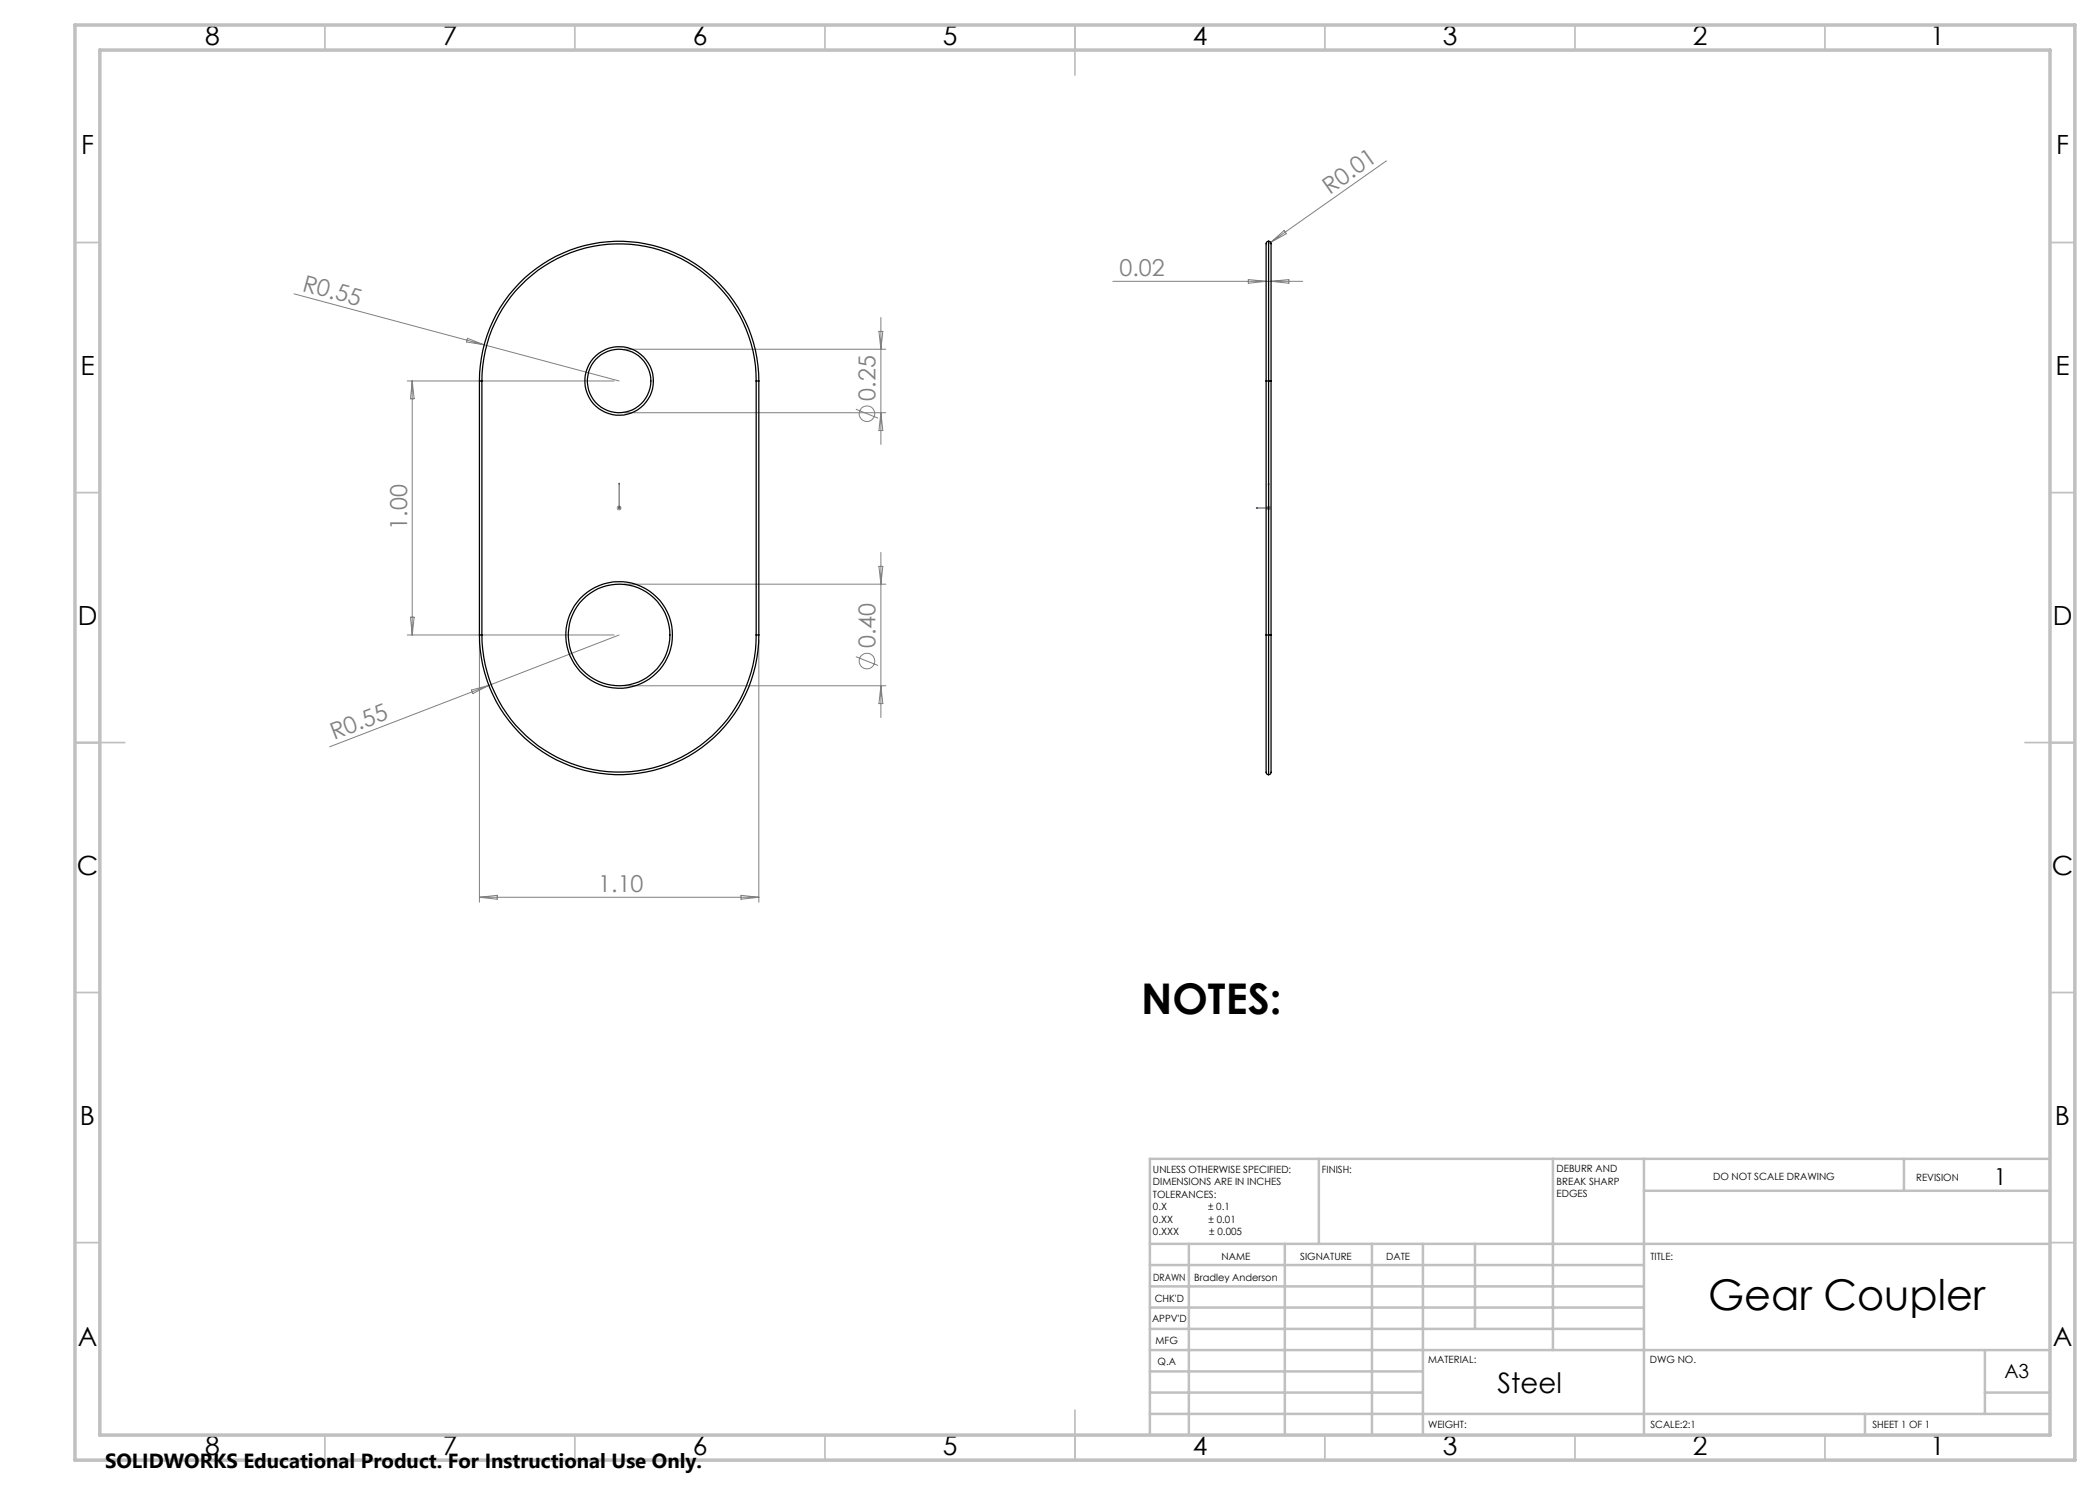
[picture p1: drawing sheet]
<svg xmlns="http://www.w3.org/2000/svg" width="420mm" height="297mm" viewBox="0 0 420 297" stroke-linecap="round" stroke-linejoin="round" font-family="sans-serif">
<g fill="none" stroke="#808080" stroke-width=".2">
<path d="M277.3 32.2l-23.2 16.3M58.8 58.8l38 10.2M222.6 56.3h38M249.7 55.9l3.5 .4-3.5 .4zM254.1 48.5l-.4 .3M254.1 48.5l2.7-2.4 .5 .6zM254.2 56.3l3.6-.4v.8zM81.5 76.2h41.3M82.4 76.2v50.8M82.4 76.2l.4 3.6h-.7zM93.5 67.7l3.3 1.3-3.5-.6zM96.8 69l27 7.2"/>
<path d="M124.8 69.8h52.4M175.8 66.3h.8l-.4 3.5zM176.2 63.5v25.4M124.8 82.5h52.4M171.2 81.8l4.4 1.8M176.2 82.5l.4 3.6h-.8zM123.3 101.6h1M123.5 101.2l.7 .7M123.8 101.1v1M124.2 101.2l-.7 .7M124.8 116.8h52.4M175.8 113.3h.8l-.4 3.5z"/>
<path d="M176.2 110.5v33M253.2 101.6h1M253.4 101.2l.7 .7M253.7 101.1v1M254.1 101.2l-.7 .7M81.5 127h41.3M82.1 123.4h.7l-.4 3.6zM94.3 138l3.5-.9-3.2 1.6zM95.9 128v52.4M97.8 137.1l-31.9 12.3M123.8 127l-26 10.1M124.8 137.2h52.4"/>
<path d="M151.8 128v52.4M171.2 131.3l4.4 1.8M176.2 137.2l.4 3.5h-.8zM95.9 179.5h55.9M95.9 179.5l3.5-.4v.7zM148.2 179.1l3.6 .4-3.6 .3z"/>
<circle cx="173.4" cy="82.7" r="1.56"/>
<circle cx="173.4" cy="132.2" r="1.56"/>
</g>
<path d="M123.8 96.6v.3v-.3M123.8 96.6v5M253.7 96.6l.1 .3h-.2zM253.7 96.6v5h-2.5M123.8 101.5v.2zM123.8 101.6h.1M251.2 101.6l.3-.1v.2z" fill="none" stroke="#00f" stroke-width=".2"/>
<g fill="none" stroke="#c0c0c0" stroke-width=".35">
<path d="M65 5v5M115 5v5M165 5v5M215 5v10M265 5v5M315 5v5M365 5v5M15 48.5h5M410 48.5h5M15 98.5h5M410 98.5h5M15 148.5h10"/>
<path d="M405 148.5h10M15 198.5h5M410 198.5h5M15 248.5h5M410 248.5h5M65 287v5M115 287v5M165 287v5M215 282v10M265 287v5M315 287v5M365 287v5"/>
</g>
<g fill="none" stroke="#c0c0c0" stroke-width=".5">
<path d="M263.8 231.8v17M310.6 231.8v38.2M328.8 231.8v55.2M328.8 238.2h81.2M380.8 231.8v6.4M410 231.8h-180v55.2M230 248.8h180M230 257.3h98.8M230 253h98.8M237.8 248.8v38.2M257 248.8v38.2M274.4 248.8v38.2"/>
<path d="M284.6 248.8v38.2M295 248.8v17M230 265.8h98.8M230 261.5h98.8M230 278.5h54.6M230 274.3h54.6M230 270h180M397 278.5h13M397 270v12.8M230 282.8h180M373 282.8v4.2"/>
</g>
<path d="M15 5h400v287h-400zM20 10h390v277h-390z" fill="none" stroke="#c0c0c0" stroke-width=".7"/>
<g fill="#00f">
<path d="M123.8 101.5v.2zM123.8 96.6v.3z"/>
<path d="M251.2 101.6l.3 .1v-.2zM253.7 96.6l-.1 .3h.2z"/>
</g>
<g fill="none" stroke="#000" stroke-width=".25">
<path d="M253.7 48.3h.3l.2 .4v27.5M253.7 48.3h-.3l-.2 .4v27.5M253.7 48.3v27.9M95.9 76.2h.5M95.9 76.2a27.9 27.9 0 0 1 27.9-28 27.9 27.9 0 0 1 28 28M95.9 76.2v50.8M96.4 76.2a27.4 27.4 0 0 1 27.4-27.4 27.4 27.4 0 0 1 27.4 27.4M96.4 76.2v50.8M151.2 76.2h.6M151.2 76.2v50.8M151.8 76.2v50.8M253.2 76.2h.5"/>
<path d="M253.2 76.2v50.8M253.7 76.2h.5M253.7 76.2v50.8M254.2 76.2v50.8M95.9 127a27.9 27.9 0 0 0 27.9 27.9 27.9 27.9 0 0 0 28-27.9M95.9 127h.5M96.4 127a27.4 27.4 0 0 0 27.4 27.4 27.4 27.4 0 0 0 27.4-27.4M151.2 127h.6M253.2 127v27.5l.2 .4h.3M253.2 127h.5M253.7 127h.5M253.7 127v27.9"/>
<path d="M254.2 127v27.5l-.2 .4h-.3"/>
<circle cx="123.8" cy="76.2" r="6.4"/>
<circle cx="123.8" cy="76.2" r="6.8"/>
<circle cx="123.8" cy="127" r="10.7"/>
<circle cx="123.8" cy="127" r="10.2"/>
</g>
<g font-size="8.5">
<text x="228.2" y="202.9">NOTES:</text>
<text x="341.6" y="262">Gear Coupler</text>
</g>
<text font-size="5.6" x="299.5" y="278.7">Steel</text>
<g font-size="5.3">
<text x="41" y="9">8</text>
<text x="88.5" y="9">7</text>
<text x="138.5" y="9">6</text>
<text x="188.5" y="9">5</text>
<text x="238.5" y="9">4</text>
<text x="288.5" y="9">3</text>
<text x="338.5" y="9">2</text>
<text x="386" y="9">1</text>
<text x="16.2" y="30.8">F</text>
<text x="411.2" y="30.8">F</text>
<text x="16.1" y="75">E</text>
<text x="411.1" y="75">E</text>
<text x="15.5" y="125">D</text>
<text x="410.5" y="125">D</text>
<text x="15.4" y="175">C</text>
<text x="410.4" y="175">C</text>
<text x="16" y="225">B</text>
<text x="411" y="225">B</text>
<text x="15.5" y="269.3">A</text>
<text x="410.5" y="269.3">A</text>
<text x="41" y="291">8</text>
<text x="88.5" y="291">7</text>
<text x="138.5" y="291">6</text>
<text x="188.5" y="291">5</text>
<text x="238.5" y="291">4</text>
<text x="288.5" y="291">3</text>
<text x="338.5" y="291">2</text>
<text x="386" y="291">1</text>
</g>
<g font-size="4.7" fill="#808080">
<text x="266" y="38.9" transform="rotate(-35 266 38.9)">R0.01</text>
<text x="60.3" y="58.1" transform="rotate(15 60.3 58.1)">R0.55</text>
<text x="223.9" y="55.2">0.02</text>
<text x="175.1" y="80.2" transform="rotate(-90 175.1 80.2)">0.25</text>
<text x="81.5" y="105.9" transform="rotate(-90 81.5 105.9)">1.00</text>
<text x="175.1" y="129.6" transform="rotate(-90 175.1 129.6)">0.40</text>
<text x="66.8" y="147.9" transform="rotate(-21 66.8 147.9)">R0.55</text>
<text x="119.7" y="178.4">1.10</text>
</g>
<text font-size="4.7" x="398.8" y="237">1</text>
<text font-size="4.1" x="21" y="293.7">SOLIDWORKS Educational Product. For Instructional Use Only.</text>
<text font-size="3.9" x="400.9" y="275.5">A3</text>
<g font-size="2">
<text x="230.6" y="234.6">UNLESS OTHERWISE SPECIFIED:</text>
<text x="230.6" y="237.1">DIMENSIONS ARE IN INCHES</text>
<text x="230.6" y="239.6">TOLERANCES:</text>
<text x="264.4" y="234.6">FINISH:</text>
<text x="311.3" y="234.5">DEBURR AND</text>
<text x="311.3" y="237">BREAK SHARP</text>
<text x="311.3" y="239.5">EDGES</text>
<text x="342.6" y="236">DO NOT SCALE DRAWING</text>
<text x="383.2" y="236.1">REVISION</text>
<text x="230.6" y="242.1">0.X</text>
<text x="230.6" y="244.6">0.XX</text>
<text x="241.6" y="242.1">± 0.1</text>
<text x="241.7" y="244.6">± 0.01</text>
<text x="230.6" y="247.1">0.XXX</text>
<text x="241.9" y="247.1">± 0.005</text>
<text x="244.3" y="252">NAME</text>
<text x="260" y="251.9">SIGNATURE</text>
<text x="277.2" y="251.9">DATE</text>
<text x="330.1" y="251.9">TITLE:</text>
<text x="230.6" y="256.1">DRAWN</text>
<text x="238.8" y="256.1">Bradley Anderson</text>
<text x="230.9" y="260.3">CHK'D</text>
<text x="230.4" y="264.4">APPV'D</text>
<text x="231.1" y="268.8">MFG</text>
<text x="231.5" y="273">Q.A</text>
<text x="285.6" y="272.5">MATERIAL:</text>
<text x="330" y="272.5">DWG NO.</text>
<text x="285.6" y="285.5">WEIGHT:</text>
<text x="330.1" y="285.6">SCALE:2:1</text>
<text x="374.5" y="285.6">SHEET 1 OF 1</text>
</g>
</svg>
